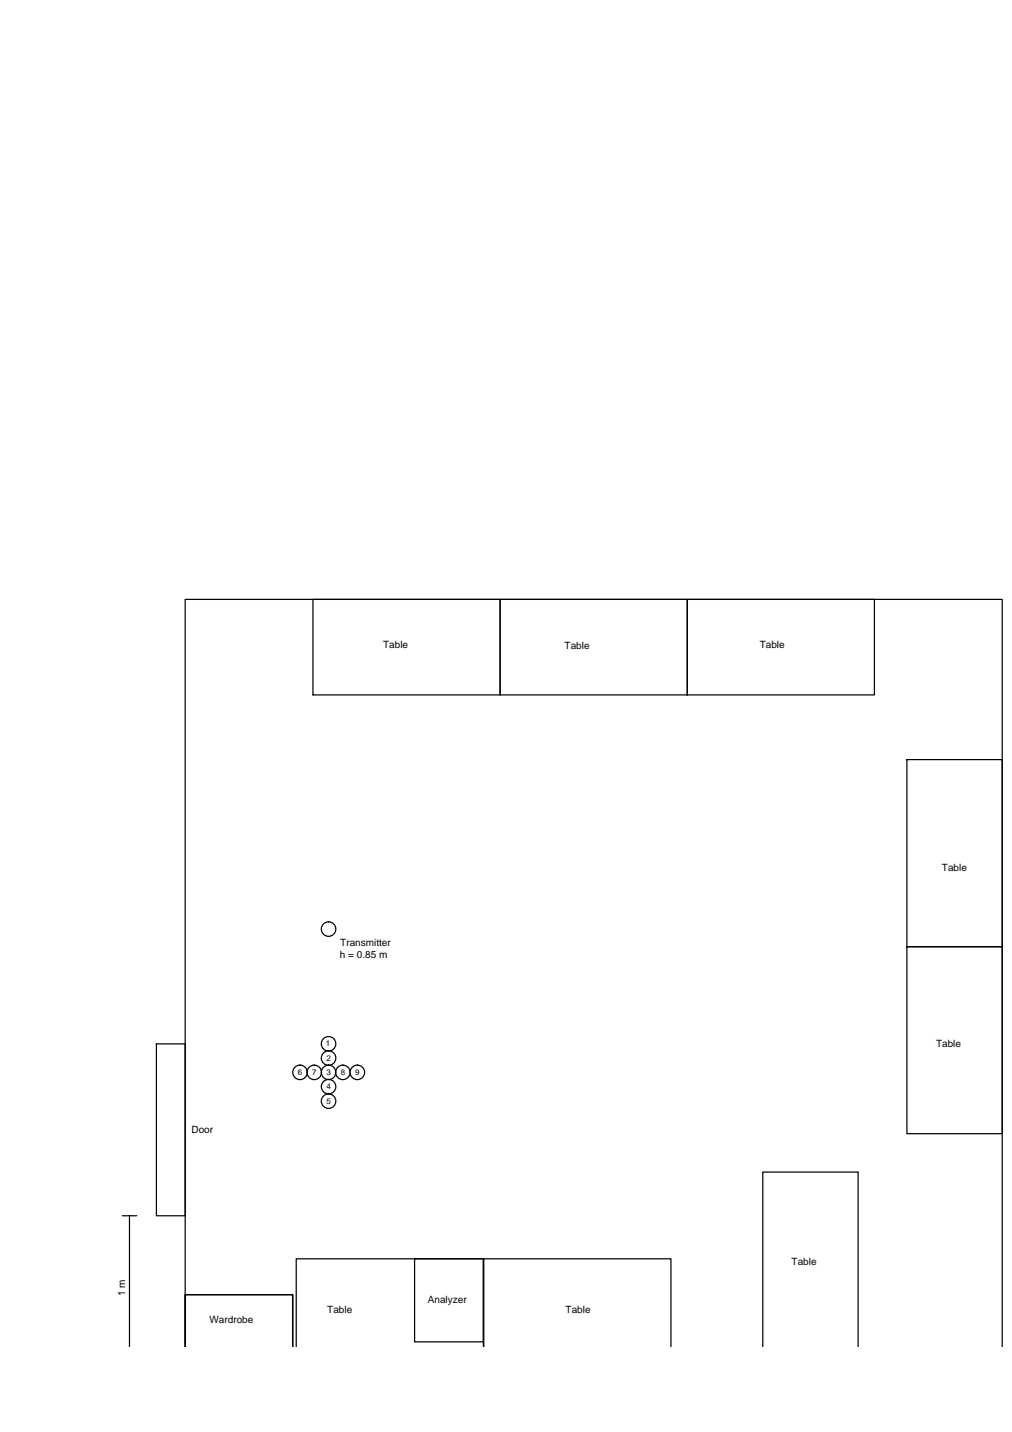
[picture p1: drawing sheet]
<svg xmlns="http://www.w3.org/2000/svg" width="210mm" height="297mm" viewBox="0 0 210 297" stroke-linecap="round" stroke-linejoin="round" font-family="sans-serif">
<!-- layer: 0 -->
<g fill="none" stroke="#000" stroke-width=".25">
<path d="M64.9 124.3h38.8v19.8h-38.8zM103.7 124.3h38.9v19.8h-38.9zM142.6 124.3h38.8v19.8h-38.8zM188.1 157.6h19.8v38.8h-19.8zM188.1 196.4h19.8v38.8h-19.8zM32.4 216.5h6v35.7h-6zM25.4 252.2h3M26.9 252.2v27.2M38.4 268.6h22.3v10.8v-10.8h-22.3v10.8v-155.1h169.5v155.1M61.4 279.4v-18.3h38.9v18.3M86 261.1h14.3v17.2h-14.3zM100.3 279.4v-18.3h38.9v18.3"/>
<path d="M158.2 279.4v-36.3h19.8v36.3"/>
<circle cx="68.1" cy="192.7" r="1.5"/>
<circle cx="68.1" cy="216.5" r="1.5"/>
<circle cx="68.1" cy="219.5" r="1.5"/>
<circle cx="62.2" cy="222.4" r="1.5"/>
<circle cx="65.2" cy="222.4" r="1.5"/>
<circle cx="68.1" cy="225.4" r="1.5"/>
<circle cx="68.1" cy="228.4" r="1.5"/>
<circle cx="68.1" cy="222.4" r="1.5"/>
<circle cx="71.1" cy="222.4" r="1.5"/>
<circle cx="74.1" cy="222.4" r="1.5"/>
</g>
<g font-size="2.1">
<text x="79.5" y="134.4">Table</text>
<text x="117.1" y="134.7">Table</text>
<text x="157.6" y="134.4">Table</text>
<text x="195.4" y="180.6">Table</text>
<text x="70.6" y="196.2">Transmitter</text>
<text x="70.5" y="198.7">h = 0.85 m</text>
<text x="194.2" y="217.2">Table</text>
<text x="39.7" y="235.1">Door</text>
<text x="164.2" y="262.5">Table</text>
<text x="26" y="268.9" transform="rotate(-90 26 268.9)">1 m</text>
<text x="43.4" y="274.4">Wardrobe</text>
<text x="67.9" y="272.3">Table</text>
<text x="88.7" y="270.4">Analyzer</text>
<text x="117.3" y="272.3">Table</text>
</g>
<g font-size="1.7">
<text x="67.6" y="217">1</text>
<text x="67.7" y="220">2</text>
<text x="61.8" y="223">6</text>
<text x="64.7" y="223">7</text>
<text x="67.7" y="223">3</text>
<text x="67.7" y="226">4</text>
<text x="70.7" y="223">8</text>
<text x="73.7" y="223">9</text>
<text x="67.7" y="228.9">5</text>
</g>
</svg>
